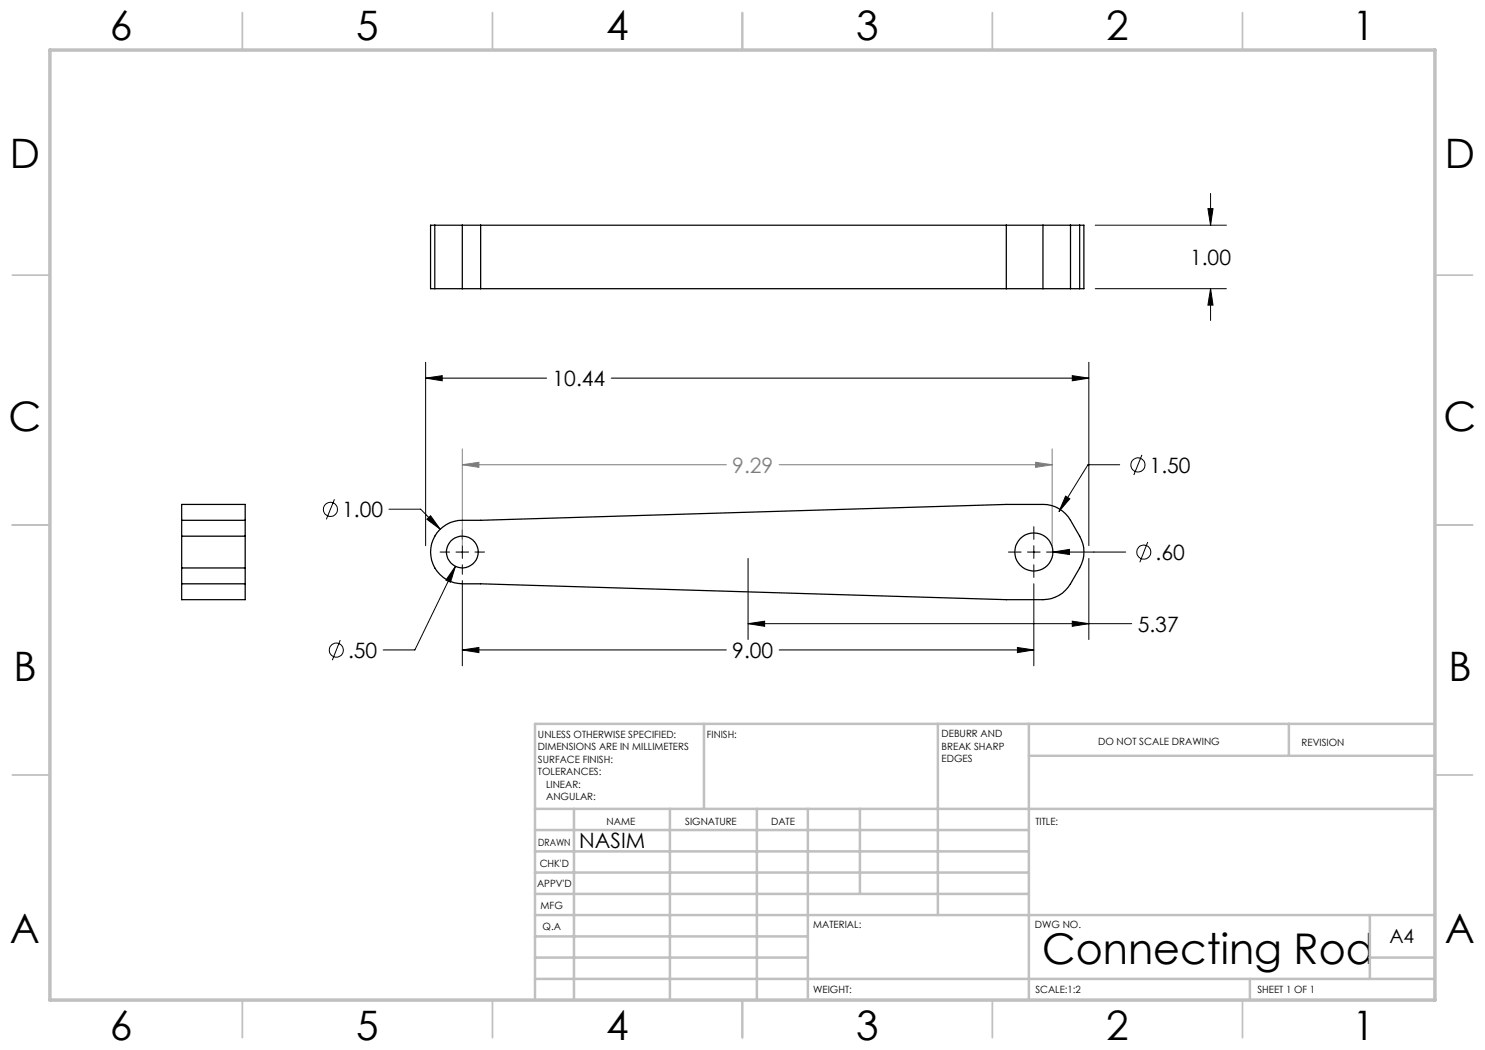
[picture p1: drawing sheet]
<svg xmlns="http://www.w3.org/2000/svg" width="297mm" height="210mm" viewBox="0 0 297 210" stroke-linecap="round" stroke-linejoin="round" font-family="sans-serif">
<g fill="none" stroke="#000" stroke-width=".2">
<path d="M242.1 38.7v6.3M219 45h26.3M219 57.7h26.3M241.6 41.7h1l-.5 3.3zM242.1 57.7l.5 3.3h-1zM242.1 57.7v6.4M85.1 75.6l3.3-.5v1.1zM85.1 72.5v36.6M85.1 75.6h24.2M122.2 75.6h95.6M214.5 75.1l3.3 .5-3.3 .6zM217.8 72.5v36.6"/>
<path d="M66.9 99.9l-1.6 4M213.1 99.2l.9 .6-2.2 2.5zM223.9 92.9h-6.3l-5.8 9.4M228.4 91l-1.6 4M77.8 101.8h6.3l4 4.1M85.4 103.8l.7-.7 2 2.8zM88 110.4h1.9M91.1 113.3l-1 3.1-.9-.4zM91.1 113.3l-8.1 16.7h-6.4M91.2 110.4h2.5M92.5 106v1.9M92.5 109.1v2.6"/>
<path d="M92.5 113v1.9M92.5 116.1v17.1M95 110.4h1.9M149.6 111.7v16.2M201.7 110.4h2.5M205.5 110.4h2.5M206.8 105.3v2.6M206.8 109.1v2.6M206.8 113v2.5M206.8 116.8v16.4M210.6 110.4l3.3-.5v1zM217.8 111.7v16.2"/>
<path d="M225.1 110.4h-15.8M229.6 108.4l-1.6 4.1M68.1 128l-1.6 4M92.5 130l3.3-.5v1zM92.5 130h52.8M149.6 124.7l3.3-.5v1.1zM149.6 124.7h76.7M155.8 130h51M203.5 129.5l3.3 .5-3.3 .5zM214.5 124.2l3.3 .5-3.3 .6z"/>
<circle cx="227.6" cy="93" r="1.4"/>
<circle cx="66.1" cy="101.9" r="1.4"/>
<circle cx="228.8" cy="110.4" r="1.41"/>
<circle cx="67.3" cy="130" r="1.41"/>
</g>
<path d="M92.5 92.9l3.3-.4v1zM92.5 89.8v19.3M92.5 92.9h52.8M155.8 92.9h54.6M207.1 92.5l3.3 .4-3.3 .6zM210.4 89.8v19.3" fill="none" stroke="#808080" stroke-width=".2"/>
<g fill="none" stroke="#c0c0c0" stroke-width=".35">
<path d="M48.5 2.5v7.5M98.5 2.5v7.5M148.5 2.5v7.5M198.5 2.5v7.5M248.5 2.5v7.5M2.5 55h7.5M287 55h7.5M2.5 105h7.5M287 105h7.5M2.5 155h7.5M287 155h7.5M48.5 200v7.5"/>
<path d="M98.5 200v7.5M148.5 200v7.5M198.5 200v7.5M248.5 200v7.5"/>
</g>
<g fill="none" stroke="#c0c0c0" stroke-width=".5">
<path d="M140.8 144.8v17M187.6 144.8v38.2M205.8 144.8v55.2M205.8 151.2h81.2M257.8 144.8v6.4M287 144.8h-180v55.2M107 161.8h180M107 178.8h98.8M107 174.5h98.8M107 170.3h98.8M107 166h98.8M114.8 161.8v38.2"/>
<path d="M134 161.8v38.2M151.4 161.8v38.2M161.6 161.8v38.2M172 161.8v17M107 195.8h180M107 191.5h54.6M107 187.3h54.6M107 183h180M250 195.8v4.2M274 191.5h13M274 183v12.8"/>
</g>
<path d="M10 10h277v190h-277z" fill="none" stroke="#c0c0c0" stroke-width=".7"/>
<path d="M92.5 130l3.3-.5v1zM203.5 129.5l3.3 .5-3.3 .5zM210.6 110.4l3.3 .5v-1zM91.1 113.3l-1.9 2.7 .9 .4zM85.4 103.8l2.7 2.1-2-2.8zM213.1 99.2l-1.3 3.1 2.2-2.5zM85.1 75.6l3.3-.5v1.1zM214.5 75.1l3.3 .5-3.3 .6zM149.6 124.7l3.3-.5v1.1zM214.5 124.2l3.3 .5-3.3 .6zM241.6 41.7h1l-.5 3.3zM242.1 57.7l.5 3.3h-1z" fill="#000"/>
<path d="M92.5 92.9l3.3-.4v1zM207.1 92.5l3.3 .4-3.3 .6z" fill="#808080"/>
<g fill="none" stroke="#000" stroke-width=".25">
<path d="M87 57.7h5.5M87 45h5.5M87 45h-.9v12.7h.9M87 45v12.7M92.5 57.7h116.1M92.5 45h116.1M92.5 45v12.7M96.1 45v12.7M201.3 45v12.7M208.6 45h5.5M208.6 57.7h5.5M208.6 45v12.7"/>
<path d="M214.1 57.7h1.8M214.1 45h1.8M214.1 45v12.7M215.9 45h.9v12.7h-.9M215.9 45v12.7M36.3 107.2v6.4M36.3 113.6v3.2M36.3 104.1v3.1M36.3 116.8h12.7M36.3 104.1h12.7M36.3 104.1v-3.2h12.7v3.2M36.3 116.8v3.1h12.7v-3.1"/>
<path d="M36.3 107.2h12.7M36.3 113.6h12.7M49 107.2v6.4M49 113.6v3.2M49 104.1v3.1M88 105.9a6.1 6.1 0 0 1 4.5-1.8h3.6l105.2-3.2h7.3a6.3 6.3 0 0 1 5.5 3.2 13.5 13.5 0 0 1 2.6 5.5 6.3 6.3 0 0 1-.8 4 13.3 13.3 0 0 1-3.4 5 6.7 6.7 0 0 1-3.9 1.3h-7.3l-105.2-3.1a12.9 12.9 0 0 1-6.1-.5 6.4 6.4 0 0 1-2-10.4z"/>
<circle cx="92.5" cy="110.4" r="3.2"/>
<circle cx="206.8" cy="110.4" r="3.8"/>
</g>
<text font-size="8.5" x="208.4" y="192.7">Connecting Rod</text>
<g font-size="8.1">
<text x="22" y="8">6</text>
<text x="71.2" y="8">5</text>
<text x="121.2" y="8">4</text>
<text x="171.3" y="8">3</text>
<text x="221.3" y="8">2</text>
<text x="270.5" y="8">1</text>
<text x="2" y="33.6">D</text>
<text x="289" y="33.6">D</text>
<text x="1.7" y="86.1">C</text>
<text x="288.7" y="86.1">C</text>
<text x="2.7" y="136.1">B</text>
<text x="289.7" y="136.1">B</text>
<text x="2" y="188.6">A</text>
<text x="289" y="188.6">A</text>
<text x="22" y="208">6</text>
<text x="71.2" y="208">5</text>
<text x="121.2" y="208">4</text>
<text x="171.3" y="208">3</text>
<text x="221.3" y="208">2</text>
<text x="270.5" y="208">1</text>
</g>
<g font-size="4.2">
<text x="238" y="53">1.00</text>
<text x="110.5" y="77.2">10.44</text>
<text x="229.9" y="94.5">1.50</text>
<text x="68.4" y="103.4">1.00</text>
<text x="231.1" y="112">.60</text>
<text x="69.6" y="131.6">.50</text>
<text x="146.5" y="131.6">9.00</text>
<text x="227.5" y="126.3">5.37</text>
<text x="115.8" y="169.7">NASIM</text>
</g>
<text font-size="4.2" fill="#808080" x="146.5" y="94.5">9.29</text>
<text font-size="3.9" x="277.9" y="188.5">A4</text>
<g font-size="2">
<text x="107.6" y="147.6">UNLESS OTHERWISE SPECIFIED:</text>
<text x="141.4" y="147.6">FINISH:</text>
<text x="188.3" y="147.5">DEBURR AND</text>
<text x="188.3" y="150">BREAK SHARP</text>
<text x="219.6" y="149">DO NOT SCALE DRAWING</text>
<text x="260.3" y="149.2">REVISION</text>
<text x="107.6" y="150.1">DIMENSIONS ARE IN MILLIMETERS</text>
<text x="107.6" y="152.6">SURFACE FINISH:</text>
<text x="107.6" y="155.1">TOLERANCES:</text>
<text x="188.3" y="152.5">EDGES</text>
<text x="109.2" y="157.6">LINEAR:</text>
<text x="109.2" y="160.1">ANGULAR:</text>
<text x="121.3" y="165">NAME</text>
<text x="137" y="164.9">SIGNATURE</text>
<text x="154.2" y="164.9">DATE</text>
<text x="207.1" y="164.9">TITLE:</text>
<text x="107.6" y="169.1">DRAWN</text>
<text x="107.9" y="173.3">CHK'D</text>
<text x="107.4" y="177.4">APPV'D</text>
<text x="108.1" y="181.8">MFG</text>
<text x="108.5" y="186">Q.A</text>
<text x="162.6" y="185.5">MATERIAL:</text>
<text x="207" y="185.5">DWG NO.</text>
<text x="162.6" y="198.5">WEIGHT:</text>
<text x="207.1" y="198.6">SCALE:1:2</text>
<text x="251.5" y="198.6">SHEET 1 OF 1</text>
</g>
</svg>
